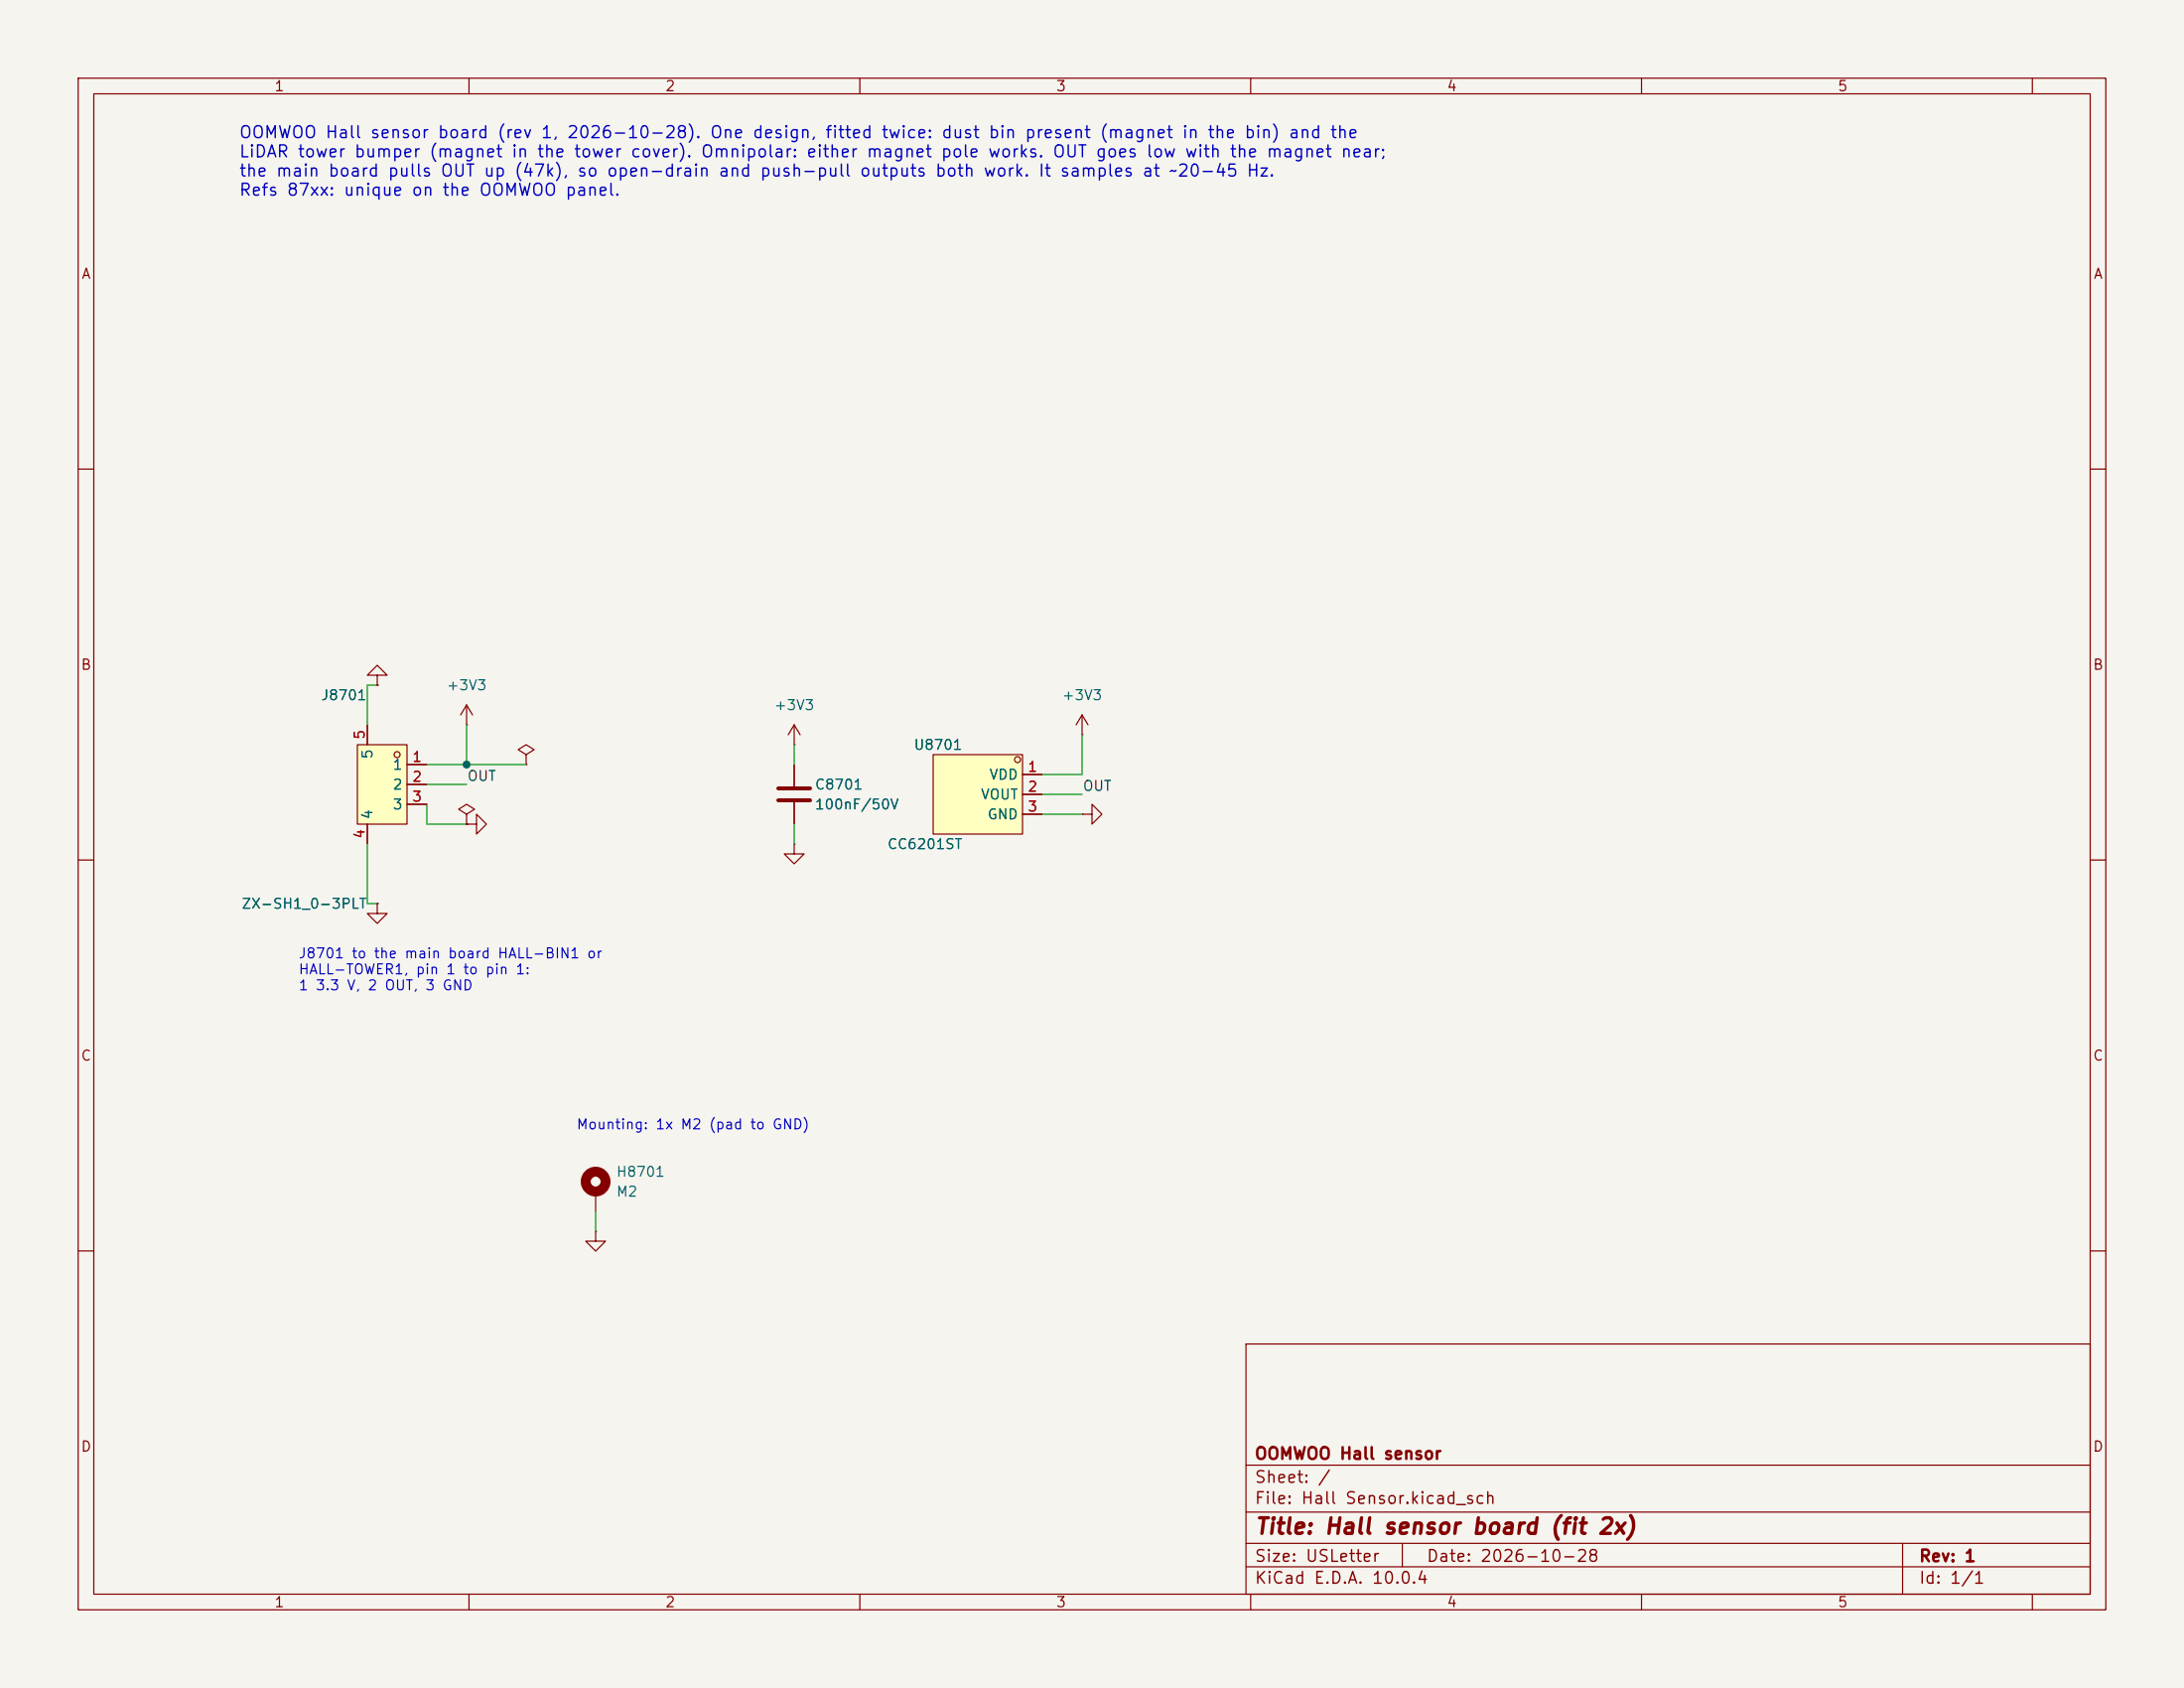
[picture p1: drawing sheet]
(kicad_sch
 (version 20260306)
 (generator "eeschema")
 (generator_version "10.0")
 (paper "USLetter")
 (title_block
  (title "Hall sensor board (fit 2x)")
  (date "2026-10-28")
  (rev "1")
  (company "OOMWOO Hall sensor"))
 (lib_symbols
  (symbol "Device:C"
   (pin_numbers (hide yes))
   (pin_names
    (offset 0.254)) (exclude_from_sim no) (in_bom yes) (on_board yes)
   (in_pos_files yes)
   (duplicate_pin_numbers_are_jumpers no)
   (property "Reference" "C" (at 0.635 2.54 0) (show_name no) (do_not_autoplace no) (effects (font (size 1.27 1.27)) (justify left)))
   (property "Value" "C" (at 0.635 -2.54 0) (show_name no) (do_not_autoplace no) (effects (font (size 1.27 1.27)) (justify left)))
   (property "Footprint" "" (at 0.9652 -3.81 0) (show_name no) (do_not_autoplace no) (hide yes) (effects (font (size 1.27 1.27))))
   (property "Datasheet" "" (at 0 0 0) (show_name no) (do_not_autoplace no) (hide yes) (effects (font (size 1.27 1.27))))
   (property "Description" "Unpolarized capacitor" (at 0 0 0) (show_name no) (do_not_autoplace no) (hide yes) (effects (font (size 1.27 1.27))))
   (symbol "C_0_1"
    (polyline (pts (xy -2.032 0.762) (xy 2.032 0.762)) (stroke (width 0.508) (type default)) (fill (type none)))
    (polyline (pts (xy -2.032 -0.762) (xy 2.032 -0.762)) (stroke (width 0.508) (type default)) (fill (type none))))
   (symbol "C_1_1"
    (pin passive line (at 0 3.81 270) (length 2.794) (name "" (effects (font (size 1.27 1.27)))) (number "1" (effects (font (size 1.27 1.27)))))
    (pin passive line (at 0 -3.81 90) (length 2.794) (name "" (effects (font (size 1.27 1.27)))) (number "2" (effects (font (size 1.27 1.27))))))
   (embedded_fonts no))
  (symbol "JLCImport:CC6201ST" (exclude_from_sim no) (in_bom yes) (on_board yes)
   (in_pos_files yes)
   (duplicate_pin_numbers_are_jumpers no)
   (property "Reference" "U" (at 0 7.62 0) (show_name no) (do_not_autoplace no) (effects (font (size 1.27 1.27))))
   (property "Value" "CC6201ST" (at 0 -7.62 0) (show_name no) (do_not_autoplace no) (effects (font (size 1.27 1.27))))
   (property "Footprint" "JLCImport:CC6201ST" (at 0 -10.16 0) (show_name no) (do_not_autoplace no) (hide yes) (effects (font (size 1.27 1.27))))
   (property "Datasheet" "https://www.lcsc.com/datasheet/C285995.pdf" (at 0 -12.7 0) (show_name no) (do_not_autoplace no) (hide yes) (effects (font (size 1.27 1.27))))
   (property "Description" "Omnipolar micropower Hall switch, 2.0-5.0 V, ~45 Hz sampling, output low with a magnet near; TSOT-23-3. Drop-in: TI DRV5032FADBZR (C140921)" (at 0 0 0) (show_name no) (do_not_autoplace no) (hide yes) (effects (font (size 1.27 1.27))))
   (property "Manufacturer" "Cross Chip" (at 0 -15.24 0) (show_name no) (do_not_autoplace no) (hide yes) (effects (font (size 1.27 1.27))))
   (property "Manufacturer Part" "CC6201ST" (at 0 -17.78 0) (show_name no) (do_not_autoplace no) (hide yes) (effects (font (size 1.27 1.27))))
   (property "LCSC" "C285995" (at 0 -20.32 0) (show_name no) (do_not_autoplace no) (hide yes) (effects (font (size 1.27 1.27))))
   (symbol "CC6201ST_0_1"
    (rectangle (start -3.81 5.08) (end 7.62 -5.08) (stroke (width 0) (type default)) (fill (type background)))
    (circle (center -3.17 4.44) (radius 0.38) (stroke (width 0) (type default)) (fill (type none)))
    (pin power_in line (at -6.35 2.54 0) (length 2.54) (name "VDD" (effects (font (size 1.27 1.27)))) (number "1" (effects (font (size 1.27 1.27)))))
    (pin output line (at -6.35 0 0) (length 2.54) (name "VOUT" (effects (font (size 1.27 1.27)))) (number "2" (effects (font (size 1.27 1.27)))))
    (pin power_in line (at -6.35 -2.54 0) (length 2.54) (name "GND" (effects (font (size 1.27 1.27)))) (number "3" (effects (font (size 1.27 1.27))))))
   (embedded_fonts no))
  (symbol "Mechanical:MountingHole_Pad"
   (pin_numbers (hide yes))
   (pin_names
    (offset 1.016) (hide yes)) (exclude_from_sim no) (in_bom no) (on_board yes)
   (in_pos_files yes)
   (duplicate_pin_numbers_are_jumpers no)
   (property "Reference" "H" (at 0 6.35 0) (show_name no) (do_not_autoplace no) (effects (font (size 1.27 1.27))))
   (property "Value" "MountingHole_Pad" (at 0 4.445 0) (show_name no) (do_not_autoplace no) (effects (font (size 1.27 1.27))))
   (property "Footprint" "" (at 0 0 0) (show_name no) (do_not_autoplace no) (hide yes) (effects (font (size 1.27 1.27))))
   (property "Datasheet" "" (at 0 0 0) (show_name no) (do_not_autoplace no) (hide yes) (effects (font (size 1.27 1.27))))
   (property "Description" "Mounting Hole with connection" (at 0 0 0) (show_name no) (do_not_autoplace no) (hide yes) (effects (font (size 1.27 1.27))))
   (symbol "MountingHole_Pad_0_1"
    (circle (center 0 1.27) (radius 1.27) (stroke (width 1.27) (type default)) (fill (type none))))
   (symbol "MountingHole_Pad_1_1"
    (pin input line (at 0 -2.54 90) (length 2.54) (name "1" (effects (font (size 1.27 1.27)))) (number "1" (effects (font (size 1.27 1.27))))))
   (embedded_fonts no))
  (symbol "power:+3V3"
   (power global)
   (pin_numbers (hide yes))
   (pin_names
    (offset 0) (hide yes)) (exclude_from_sim no) (in_bom yes) (on_board yes)
   (in_pos_files yes)
   (duplicate_pin_numbers_are_jumpers no)
   (property "Reference" "#PWR" (at 0 -3.81 0) (show_name no) (do_not_autoplace no) (hide yes) (effects (font (size 1.27 1.27))))
   (property "Value" "+3V3" (at 0 3.556 0) (show_name no) (do_not_autoplace no) (effects (font (size 1.27 1.27))))
   (property "Footprint" "" (at 0 0 0) (show_name no) (do_not_autoplace no) (hide yes) (effects (font (size 1.27 1.27))))
   (property "Datasheet" "" (at 0 0 0) (show_name no) (do_not_autoplace no) (hide yes) (effects (font (size 1.27 1.27))))
   (property "Description" "Power symbol creates a global label with name \"+3V3\"" (at 0 0 0) (show_name no) (do_not_autoplace no) (hide yes) (effects (font (size 1.27 1.27))))
   (symbol "+3V3_0_1"
    (polyline (pts (xy -0.762 1.27) (xy 0 2.54)) (stroke (width 0) (type default)) (fill (type none)))
    (polyline (pts (xy 0 2.54) (xy 0.762 1.27)) (stroke (width 0) (type default)) (fill (type none)))
    (polyline (pts (xy 0 0) (xy 0 2.54)) (stroke (width 0) (type default)) (fill (type none))))
   (symbol "+3V3_1_1"
    (pin power_in line (at 0 0 90) (length 0) (name "" (effects (font (size 1.27 1.27)))) (number "1" (effects (font (size 1.27 1.27))))))
   (embedded_fonts no))
  (symbol "power:GND"
   (power global)
   (pin_numbers (hide yes))
   (pin_names
    (offset 0) (hide yes)) (exclude_from_sim no) (in_bom yes) (on_board yes)
   (in_pos_files yes)
   (duplicate_pin_numbers_are_jumpers no)
   (property "Reference" "#PWR" (at 0 -6.35 0) (show_name no) (do_not_autoplace no) (hide yes) (effects (font (size 1.27 1.27))))
   (property "Value" "GND" (at 0 -3.81 0) (show_name no) (do_not_autoplace no) (effects (font (size 1.27 1.27))))
   (property "Footprint" "" (at 0 0 0) (show_name no) (do_not_autoplace no) (hide yes) (effects (font (size 1.27 1.27))))
   (property "Datasheet" "" (at 0 0 0) (show_name no) (do_not_autoplace no) (hide yes) (effects (font (size 1.27 1.27))))
   (property "Description" "Power symbol creates a global label with name \"GND\" , ground" (at 0 0 0) (show_name no) (do_not_autoplace no) (hide yes) (effects (font (size 1.27 1.27))))
   (symbol "GND_0_1"
    (polyline (pts (xy 0 0) (xy 0 -1.27) (xy 1.27 -1.27) (xy 0 -2.54) (xy -1.27 -1.27) (xy 0 -1.27)) (stroke (width 0) (type default)) (fill (type none))))
   (symbol "GND_1_1"
    (pin power_in line (at 0 0 270) (length 0) (name "" (effects (font (size 1.27 1.27)))) (number "1" (effects (font (size 1.27 1.27))))))
   (embedded_fonts no))
  (symbol "power:PWR_FLAG"
   (power global)
   (pin_numbers (hide yes))
   (pin_names
    (offset 0) (hide yes)) (exclude_from_sim no) (in_bom yes) (on_board yes)
   (in_pos_files yes)
   (duplicate_pin_numbers_are_jumpers no)
   (property "Reference" "#FLG" (at 0 1.905 0) (show_name no) (do_not_autoplace no) (hide yes) (effects (font (size 1.27 1.27))))
   (property "Value" "PWR_FLAG" (at 0 3.81 0) (show_name no) (do_not_autoplace no) (effects (font (size 1.27 1.27))))
   (property "Footprint" "" (at 0 0 0) (show_name no) (do_not_autoplace no) (hide yes) (effects (font (size 1.27 1.27))))
   (property "Datasheet" "" (at 0 0 0) (show_name no) (do_not_autoplace no) (hide yes) (effects (font (size 1.27 1.27))))
   (property "Description" "Special symbol for telling ERC where power comes from" (at 0 0 0) (show_name no) (do_not_autoplace no) (hide yes) (effects (font (size 1.27 1.27))))
   (symbol "PWR_FLAG_0_0"
    (pin power_out line (at 0 0 90) (length 0) (name "" (effects (font (size 1.27 1.27)))) (number "1" (effects (font (size 1.27 1.27))))))
   (symbol "PWR_FLAG_0_1"
    (polyline (pts (xy 0 0) (xy 0 1.27) (xy -1.016 1.905) (xy 0 2.54) (xy 1.016 1.905) (xy 0 1.27)) (stroke (width 0) (type default)) (fill (type none))))
   (embedded_fonts no))
  (symbol "JLCImport:ZX-SH1_0-3PLT" (exclude_from_sim no) (in_bom yes) (on_board yes)
   (in_pos_files yes)
   (duplicate_pin_numbers_are_jumpers no)
   (property "Reference" "U" (at 0 12.7 0) (show_name no) (do_not_autoplace no) (effects (font (size 1.27 1.27))))
   (property "Value" "ZX-SH1_0-3PLT" (at 0 -12.7 0) (show_name no) (do_not_autoplace no) (effects (font (size 1.27 1.27))))
   (property "Footprint" "JLCImport:ZX-SH1_0-3PLT" (at 0 -15.24 0) (show_name no) (do_not_autoplace no) (hide yes) (effects (font (size 1.27 1.27))))
   (property "Datasheet" "https://www.lcsc.com/datasheet/C7430452.pdf" (at 0 -17.78 0) (show_name no) (do_not_autoplace no) (hide yes) (effects (font (size 1.27 1.27))))
   (property "Description" "JST SH compatible 1.0 mm 1x3P, SMD vertical (top entry), 2 mounting pads (4, 5)" (at 0 0 0) (show_name no) (do_not_autoplace no) (hide yes) (effects (font (size 1.27 1.27))))
   (property "Manufacturer" "Megastar" (at 0 -20.32 0) (show_name no) (do_not_autoplace no) (hide yes) (effects (font (size 1.27 1.27))))
   (property "Manufacturer Part" "ZX-SH1.0-3PLT" (at 0 -22.86 0) (show_name no) (do_not_autoplace no) (hide yes) (effects (font (size 1.27 1.27))))
   (property "LCSC" "C7430452" (at 0 -25.4 0) (show_name no) (do_not_autoplace no) (hide yes) (effects (font (size 1.27 1.27))))
   (symbol "ZX-SH1_0-3PLT_0_1"
    (rectangle (start -1.27 5.08) (end 5.08 -5.08) (stroke (width 0) (type default)) (fill (type background)))
    (circle (center 0 3.81) (radius 0.38) (stroke (width 0) (type default)) (fill (type none)))
    (pin passive line (at -3.81 2.54 0) (length 2.54) (name "1" (effects (font (size 1.27 1.27)))) (number "1" (effects (font (size 1.27 1.27)))))
    (pin passive line (at -3.81 0 0) (length 2.54) (name "2" (effects (font (size 1.27 1.27)))) (number "2" (effects (font (size 1.27 1.27)))))
    (pin passive line (at -3.81 -2.54 0) (length 2.54) (name "3" (effects (font (size 1.27 1.27)))) (number "3" (effects (font (size 1.27 1.27)))))
    (pin passive line (at 3.81 -7.62 90) (length 2.54) (name "4" (effects (font (size 1.27 1.27)))) (number "4" (effects (font (size 1.27 1.27)))))
    (pin passive line (at 3.81 7.62 270) (length 2.54) (name "5" (effects (font (size 1.27 1.27)))) (number "5" (effects (font (size 1.27 1.27))))))
   (embedded_fonts no)))
 (wire
  (pts (xy 54.61 100.33) (xy 59.69 100.33))
  (stroke (width 0) (type default)))
 (label "OUT"
  (at 59.69 100.33 0)
  (effects (font (size 1.27 1.27)) (justify left bottom)))
 (wire
  (pts (xy 54.61 105.41) (xy 59.69 105.41))
  (stroke (width 0) (type default)))
 (symbol
  (lib_id "power:GND")
  (at 59.69 105.41 90)
  (unit 1)
  (body_style 1)
  (exclude_from_sim no)
  (in_bom yes)
  (on_board yes)
  (in_pos_files yes)
  (dnp no)
  (property "Reference" "#PWR8701" (at 59.69 105.41 90) (hide yes) (show_name no) (do_not_autoplace no) (effects (font (size 1.27 1.27))))
  (property "Value" "GND" (at 64.77 105.41 90) (hide yes) (show_name no) (do_not_autoplace no) (effects (font (size 1.27 1.27)) (justify left)))
  (property "Footprint" "" (at 59.69 105.41 0) (hide yes) (show_name no) (do_not_autoplace no) (effects (font (size 1.27 1.27))))
  (property "Datasheet" "" (at 59.69 105.41 0) (hide yes) (show_name no) (do_not_autoplace no) (effects (font (size 1.27 1.27))))
  (property "Description" "" (at 59.69 105.41 0) (hide yes) (show_name no) (do_not_autoplace no) (effects (font (size 1.27 1.27))))
  (pin "1"))
 (symbol
  (lib_id "power:GND")
  (at 48.26 115.57 0)
  (unit 1)
  (body_style 1)
  (exclude_from_sim no)
  (in_bom yes)
  (on_board yes)
  (in_pos_files yes)
  (dnp no)
  (property "Reference" "#PWR8702" (at 48.26 115.57 0) (hide yes) (show_name no) (do_not_autoplace no) (effects (font (size 1.27 1.27))))
  (property "Value" "GND" (at 48.26 120.65 0) (hide yes) (show_name no) (do_not_autoplace no) (effects (font (size 1.27 1.27))))
  (property "Footprint" "" (at 48.26 115.57 0) (hide yes) (show_name no) (do_not_autoplace no) (effects (font (size 1.27 1.27))))
  (property "Datasheet" "" (at 48.26 115.57 0) (hide yes) (show_name no) (do_not_autoplace no) (effects (font (size 1.27 1.27))))
  (property "Description" "" (at 48.26 115.57 0) (hide yes) (show_name no) (do_not_autoplace no) (effects (font (size 1.27 1.27))))
  (pin "1"))
 (symbol
  (lib_id "power:GND")
  (at 48.26 87.63 180)
  (unit 1)
  (body_style 1)
  (exclude_from_sim no)
  (in_bom yes)
  (on_board yes)
  (in_pos_files yes)
  (dnp no)
  (property "Reference" "#PWR8703" (at 48.26 87.63 0) (hide yes) (show_name no) (do_not_autoplace no) (effects (font (size 1.27 1.27))))
  (property "Value" "GND" (at 48.26 82.55 0) (hide yes) (show_name no) (do_not_autoplace no) (effects (font (size 1.27 1.27))))
  (property "Footprint" "" (at 48.26 87.63 0) (hide yes) (show_name no) (do_not_autoplace no) (effects (font (size 1.27 1.27))))
  (property "Datasheet" "" (at 48.26 87.63 0) (hide yes) (show_name no) (do_not_autoplace no) (effects (font (size 1.27 1.27))))
  (property "Description" "" (at 48.26 87.63 0) (hide yes) (show_name no) (do_not_autoplace no) (effects (font (size 1.27 1.27))))
  (pin "1"))
 (symbol
  (lib_id "power:PWR_FLAG")
  (at 59.69 105.41 0)
  (unit 1)
  (body_style 1)
  (exclude_from_sim no)
  (in_bom yes)
  (on_board yes)
  (in_pos_files yes)
  (dnp no)
  (property "Reference" "#FLG8704" (at 59.69 105.41 0) (hide yes) (show_name no) (do_not_autoplace no) (effects (font (size 1.27 1.27))))
  (property "Value" "PWR_FLAG" (at 59.69 101.6 0) (hide yes) (show_name no) (do_not_autoplace no) (effects (font (size 1.27 1.27))))
  (property "Footprint" "" (at 59.69 105.41 0) (hide yes) (show_name no) (do_not_autoplace no) (effects (font (size 1.27 1.27))))
  (property "Datasheet" "" (at 59.69 105.41 0) (hide yes) (show_name no) (do_not_autoplace no) (effects (font (size 1.27 1.27))))
  (property "Description" "" (at 59.69 105.41 0) (hide yes) (show_name no) (do_not_autoplace no) (effects (font (size 1.27 1.27))))
  (pin "1"))
 (wire
  (pts (xy 54.61 97.79) (xy 59.69 97.79))
  (stroke (width 0) (type default)))
 (wire
  (pts (xy 59.69 97.79) (xy 59.69 92.71))
  (stroke (width 0) (type default)))
 (symbol
  (lib_id "power:+3V3")
  (at 59.69 92.71 0)
  (unit 1)
  (body_style 1)
  (exclude_from_sim no)
  (in_bom yes)
  (on_board yes)
  (in_pos_files yes)
  (dnp no)
  (property "Reference" "#PWR8705" (at 59.69 92.71 0) (hide yes) (show_name no) (do_not_autoplace no) (effects (font (size 1.27 1.27))))
  (property "Value" "+3V3" (at 59.69 87.63 0) (show_name no) (do_not_autoplace no) (effects (font (size 1.27 1.27))))
  (property "Footprint" "" (at 59.69 92.71 0) (hide yes) (show_name no) (do_not_autoplace no) (effects (font (size 1.27 1.27))))
  (property "Datasheet" "" (at 59.69 92.71 0) (hide yes) (show_name no) (do_not_autoplace no) (effects (font (size 1.27 1.27))))
  (property "Description" "" (at 59.69 92.71 0) (hide yes) (show_name no) (do_not_autoplace no) (effects (font (size 1.27 1.27))))
  (pin "1"))
 (wire
  (pts (xy 59.69 97.79) (xy 67.31 97.79))
  (stroke (width 0) (type default)))
 (junction
  (at 59.69 97.79)
  (diameter 0)
  (color 0 0 0 0))
 (symbol
  (lib_id "power:PWR_FLAG")
  (at 67.31 97.79 0)
  (unit 1)
  (body_style 1)
  (exclude_from_sim no)
  (in_bom yes)
  (on_board yes)
  (in_pos_files yes)
  (dnp no)
  (property "Reference" "#FLG8706" (at 67.31 97.79 0) (hide yes) (show_name no) (do_not_autoplace no) (effects (font (size 1.27 1.27))))
  (property "Value" "PWR_FLAG" (at 67.31 93.98 0) (hide yes) (show_name no) (do_not_autoplace no) (effects (font (size 1.27 1.27))))
  (property "Footprint" "" (at 67.31 97.79 0) (hide yes) (show_name no) (do_not_autoplace no) (effects (font (size 1.27 1.27))))
  (property "Datasheet" "" (at 67.31 97.79 0) (hide yes) (show_name no) (do_not_autoplace no) (effects (font (size 1.27 1.27))))
  (property "Description" "" (at 67.31 97.79 0) (hide yes) (show_name no) (do_not_autoplace no) (effects (font (size 1.27 1.27))))
  (pin "1"))
 (text "J8701 to the main board HALL-BIN1 or\nHALL-TOWER1, pin 1 to pin 1:\n1 3.3 V, 2 OUT, 3 GND"
  (exclude_from_sim no)
  (at 38.1 127 0)
  (effects (font (size 1.27 1.27)) (justify left bottom)))
 (symbol
  (lib_id "JLCImport:CC6201ST")
  (at 127 101.6 0)
  (mirror y)
  (unit 1)
  (body_style 1)
  (exclude_from_sim no)
  (in_bom yes)
  (on_board yes)
  (in_pos_files yes)
  (dnp no)
  (property "Reference" "U8701" (at 123.19 95.25 0) (show_name no) (do_not_autoplace no) (effects (font (size 1.27 1.27)) (justify left)))
  (property "Value" "CC6201ST" (at 123.19 107.95 0) (show_name no) (do_not_autoplace no) (effects (font (size 1.27 1.27)) (justify left)))
  (property "Footprint" "JLCImport:CC6201ST" (at 127 101.6 0) (hide yes) (show_name no) (do_not_autoplace no) (effects (font (size 1.27 1.27))))
  (property "Datasheet" "https://www.lcsc.com/datasheet/C285995.pdf" (at 127 101.6 0) (hide yes) (show_name no) (do_not_autoplace no) (effects (font (size 1.27 1.27))))
  (property "Description" "Omnipolar micropower Hall switch, output low near either magnet pole. Drop-in: TI DRV5032FADBZR (C140921)" (at 127 101.6 0) (hide yes) (show_name no) (do_not_autoplace no) (effects (font (size 1.27 1.27))))
  (property "LCSC" "C285995" (at 127 101.6 0) (hide yes) (show_name no) (do_not_autoplace no) (effects (font (size 1.27 1.27))))
  (pin "1")
  (pin "2")
  (pin "3"))
 (wire
  (pts (xy 133.35 101.6) (xy 138.43 101.6))
  (stroke (width 0) (type default)))
 (label "OUT"
  (at 138.43 101.6 0)
  (effects (font (size 1.27 1.27)) (justify left bottom)))
 (wire
  (pts (xy 133.35 104.14) (xy 138.43 104.14))
  (stroke (width 0) (type default)))
 (symbol
  (lib_id "power:GND")
  (at 138.43 104.14 90)
  (unit 1)
  (body_style 1)
  (exclude_from_sim no)
  (in_bom yes)
  (on_board yes)
  (in_pos_files yes)
  (dnp no)
  (property "Reference" "#PWR8707" (at 138.43 104.14 90) (hide yes) (show_name no) (do_not_autoplace no) (effects (font (size 1.27 1.27))))
  (property "Value" "GND" (at 143.51 104.14 90) (hide yes) (show_name no) (do_not_autoplace no) (effects (font (size 1.27 1.27)) (justify left)))
  (property "Footprint" "" (at 138.43 104.14 0) (hide yes) (show_name no) (do_not_autoplace no) (effects (font (size 1.27 1.27))))
  (property "Datasheet" "" (at 138.43 104.14 0) (hide yes) (show_name no) (do_not_autoplace no) (effects (font (size 1.27 1.27))))
  (property "Description" "" (at 138.43 104.14 0) (hide yes) (show_name no) (do_not_autoplace no) (effects (font (size 1.27 1.27))))
  (pin "1"))
 (wire
  (pts (xy 133.35 99.06) (xy 138.43 99.06))
  (stroke (width 0) (type default)))
 (wire
  (pts (xy 138.43 99.06) (xy 138.43 93.98))
  (stroke (width 0) (type default)))
 (symbol
  (lib_id "power:+3V3")
  (at 138.43 93.98 0)
  (unit 1)
  (body_style 1)
  (exclude_from_sim no)
  (in_bom yes)
  (on_board yes)
  (in_pos_files yes)
  (dnp no)
  (property "Reference" "#PWR8708" (at 138.43 93.98 0) (hide yes) (show_name no) (do_not_autoplace no) (effects (font (size 1.27 1.27))))
  (property "Value" "+3V3" (at 138.43 88.9 0) (show_name no) (do_not_autoplace no) (effects (font (size 1.27 1.27))))
  (property "Footprint" "" (at 138.43 93.98 0) (hide yes) (show_name no) (do_not_autoplace no) (effects (font (size 1.27 1.27))))
  (property "Datasheet" "" (at 138.43 93.98 0) (hide yes) (show_name no) (do_not_autoplace no) (effects (font (size 1.27 1.27))))
  (property "Description" "" (at 138.43 93.98 0) (hide yes) (show_name no) (do_not_autoplace no) (effects (font (size 1.27 1.27))))
  (pin "1"))
 (symbol
  (lib_id "Device:C")
  (at 101.6 101.6 0)
  (unit 1)
  (body_style 1)
  (exclude_from_sim no)
  (in_bom yes)
  (on_board yes)
  (in_pos_files yes)
  (dnp no)
  (property "Reference" "C8701" (at 104.14 100.33 0) (show_name no) (do_not_autoplace no) (effects (font (size 1.27 1.27)) (justify left)))
  (property "Value" "100nF/50V" (at 104.14 102.87 0) (show_name no) (do_not_autoplace no) (effects (font (size 1.27 1.27)) (justify left)))
  (property "Footprint" "Capacitor_SMD:C_0603_1608Metric" (at 101.6 101.6 0) (hide yes) (show_name no) (do_not_autoplace no) (effects (font (size 1.27 1.27))))
  (property "Datasheet" "" (at 101.6 101.6 0) (hide yes) (show_name no) (do_not_autoplace no) (effects (font (size 1.27 1.27))))
  (property "Description" "Hall switch bypass, at U8701" (at 101.6 101.6 0) (hide yes) (show_name no) (do_not_autoplace no) (effects (font (size 1.27 1.27))))
  (property "LCSC" "C1591" (at 101.6 101.6 0) (hide yes) (show_name no) (do_not_autoplace no) (effects (font (size 1.27 1.27))))
  (pin "1")
  (pin "2"))
 (wire
  (pts (xy 101.6 97.79) (xy 101.6 95.25))
  (stroke (width 0) (type default)))
 (symbol
  (lib_id "power:+3V3")
  (at 101.6 95.25 0)
  (unit 1)
  (body_style 1)
  (exclude_from_sim no)
  (in_bom yes)
  (on_board yes)
  (in_pos_files yes)
  (dnp no)
  (property "Reference" "#PWR8709" (at 101.6 95.25 0) (hide yes) (show_name no) (do_not_autoplace no) (effects (font (size 1.27 1.27))))
  (property "Value" "+3V3" (at 101.6 90.17 0) (show_name no) (do_not_autoplace no) (effects (font (size 1.27 1.27))))
  (property "Footprint" "" (at 101.6 95.25 0) (hide yes) (show_name no) (do_not_autoplace no) (effects (font (size 1.27 1.27))))
  (property "Datasheet" "" (at 101.6 95.25 0) (hide yes) (show_name no) (do_not_autoplace no) (effects (font (size 1.27 1.27))))
  (property "Description" "" (at 101.6 95.25 0) (hide yes) (show_name no) (do_not_autoplace no) (effects (font (size 1.27 1.27))))
  (pin "1"))
 (wire
  (pts (xy 101.6 105.41) (xy 101.6 107.95))
  (stroke (width 0) (type default)))
 (symbol
  (lib_id "power:GND")
  (at 101.6 107.95 0)
  (unit 1)
  (body_style 1)
  (exclude_from_sim no)
  (in_bom yes)
  (on_board yes)
  (in_pos_files yes)
  (dnp no)
  (property "Reference" "#PWR8710" (at 101.6 107.95 0) (hide yes) (show_name no) (do_not_autoplace no) (effects (font (size 1.27 1.27))))
  (property "Value" "GND" (at 101.6 113.03 0) (hide yes) (show_name no) (do_not_autoplace no) (effects (font (size 1.27 1.27))))
  (property "Footprint" "" (at 101.6 107.95 0) (hide yes) (show_name no) (do_not_autoplace no) (effects (font (size 1.27 1.27))))
  (property "Datasheet" "" (at 101.6 107.95 0) (hide yes) (show_name no) (do_not_autoplace no) (effects (font (size 1.27 1.27))))
  (property "Description" "" (at 101.6 107.95 0) (hide yes) (show_name no) (do_not_autoplace no) (effects (font (size 1.27 1.27))))
  (pin "1"))
 (text "OOMWOO Hall sensor board (rev 1, 2026-10-28). One design, fitted twice: dust bin present (magnet in the bin) and the\nLiDAR tower bumper (magnet in the tower cover). Omnipolar: either magnet pole works. OUT goes low with the magnet near;\nthe main board pulls OUT up (47k), so open-drain and push-pull outputs both work. It samples at ~20-45 Hz.\nRefs 87xx: unique on the OOMWOO panel."
  (exclude_from_sim no)
  (at 30.48 25.4 0)
  (effects (font (size 1.524 1.524)) (justify left bottom)))
 (symbol
  (lib_id "Mechanical:MountingHole_Pad")
  (at 76.2 152.4 0)
  (unit 1)
  (body_style 1)
  (exclude_from_sim no)
  (in_bom no)
  (on_board yes)
  (in_pos_files no)
  (dnp no)
  (property "Reference" "H8701" (at 78.74 149.86 0) (show_name no) (do_not_autoplace no) (effects (font (size 1.27 1.27)) (justify left)))
  (property "Value" "M2" (at 78.74 152.4 0) (show_name no) (do_not_autoplace no) (effects (font (size 1.27 1.27)) (justify left)))
  (property "Footprint" "MountingHole:MountingHole_2.2mm_M2_Pad" (at 76.2 152.4 0) (hide yes) (show_name no) (do_not_autoplace no) (effects (font (size 1.27 1.27))))
  (property "Datasheet" "" (at 76.2 152.4 0) (hide yes) (show_name no) (do_not_autoplace no) (effects (font (size 1.27 1.27))))
  (property "Description" "M2 mounting hole, plated pad to GND" (at 76.2 152.4 0) (hide yes) (show_name no) (do_not_autoplace no) (effects (font (size 1.27 1.27))))
  (pin "1"))
 (wire
  (pts (xy 76.2 154.94) (xy 76.2 157.48))
  (stroke (width 0) (type default)))
 (symbol
  (lib_id "power:GND")
  (at 76.2 157.48 0)
  (unit 1)
  (body_style 1)
  (exclude_from_sim no)
  (in_bom yes)
  (on_board yes)
  (in_pos_files yes)
  (dnp no)
  (property "Reference" "#PWR8711" (at 76.2 157.48 0) (hide yes) (show_name no) (do_not_autoplace no) (effects (font (size 1.27 1.27))))
  (property "Value" "GND" (at 76.2 162.56 0) (hide yes) (show_name no) (do_not_autoplace no) (effects (font (size 1.27 1.27))))
  (property "Footprint" "" (at 76.2 157.48 0) (hide yes) (show_name no) (do_not_autoplace no) (effects (font (size 1.27 1.27))))
  (property "Datasheet" "" (at 76.2 157.48 0) (hide yes) (show_name no) (do_not_autoplace no) (effects (font (size 1.27 1.27))))
  (property "Description" "" (at 76.2 157.48 0) (hide yes) (show_name no) (do_not_autoplace no) (effects (font (size 1.27 1.27))))
  (pin "1"))
 (text "Mounting: 1x M2 (pad to GND)"
  (exclude_from_sim no)
  (at 73.66 144.78 0)
  (effects (font (size 1.27 1.27)) (justify left bottom)))
 (sheet_instances
  (path ""
   (page "1")))
 (embedded_fonts no)
 (wire
  (pts (xy 54.61 102.87) (xy 54.61 105.41))
  (stroke (width 0) (type default)))
 (symbol
  (lib_id "JLCImport:ZX-SH1_0-3PLT")
  (at 50.8 100.33 0)
  (mirror y)
  (unit 1)
  (body_style 1)
  (exclude_from_sim no)
  (in_bom yes)
  (on_board yes)
  (in_pos_files yes)
  (dnp no)
  (property "Reference" "J8701" (at 46.99 88.9 0) (show_name no) (do_not_autoplace no) (effects (font (size 1.27 1.27)) (justify left)))
  (property "Value" "ZX-SH1_0-3PLT" (at 46.99 115.57 0) (show_name no) (do_not_autoplace no) (effects (font (size 1.27 1.27)) (justify left)))
  (property "Footprint" "JLCImport:ZX-SH1_0-3PLT" (at 50.8 100.33 0) (hide yes) (show_name no) (do_not_autoplace no) (effects (font (size 1.27 1.27))))
  (property "Datasheet" "https://www.lcsc.com/datasheet/C7430452.pdf" (at 50.8 100.33 0) (hide yes) (show_name no) (do_not_autoplace no) (effects (font (size 1.27 1.27))))
  (property "Description" "JST SH compatible 1.0 mm 1x3P, SMD vertical, to the main board" (at 50.8 100.33 0) (hide yes) (show_name no) (do_not_autoplace no) (effects (font (size 1.27 1.27))))
  (property "LCSC" "C7430452" (at 50.8 100.33 0) (hide yes) (show_name no) (do_not_autoplace no) (effects (font (size 1.27 1.27))))
  (property "Manufacturer" "Megastar" (at 50.8 100.33 0) (hide yes) (show_name no) (do_not_autoplace no) (effects (font (size 1.27 1.27))))
  (property "Manufacturer Part" "ZX-SH1.0-3PLT" (at 50.8 100.33 0) (hide yes) (show_name no) (do_not_autoplace no) (effects (font (size 1.27 1.27))))
  (pin "1")
  (pin "2")
  (pin "3")
  (pin "4")
  (pin "5"))
 (wire
  (pts (xy 46.99 107.95) (xy 46.99 115.57))
  (stroke (width 0) (type default)))
 (wire
  (pts (xy 46.99 115.57) (xy 48.26 115.57))
  (stroke (width 0) (type default)))
 (wire
  (pts (xy 46.99 92.71) (xy 46.99 87.63))
  (stroke (width 0) (type default)))
 (wire
  (pts (xy 46.99 87.63) (xy 48.26 87.63))
  (stroke (width 0) (type default))))
